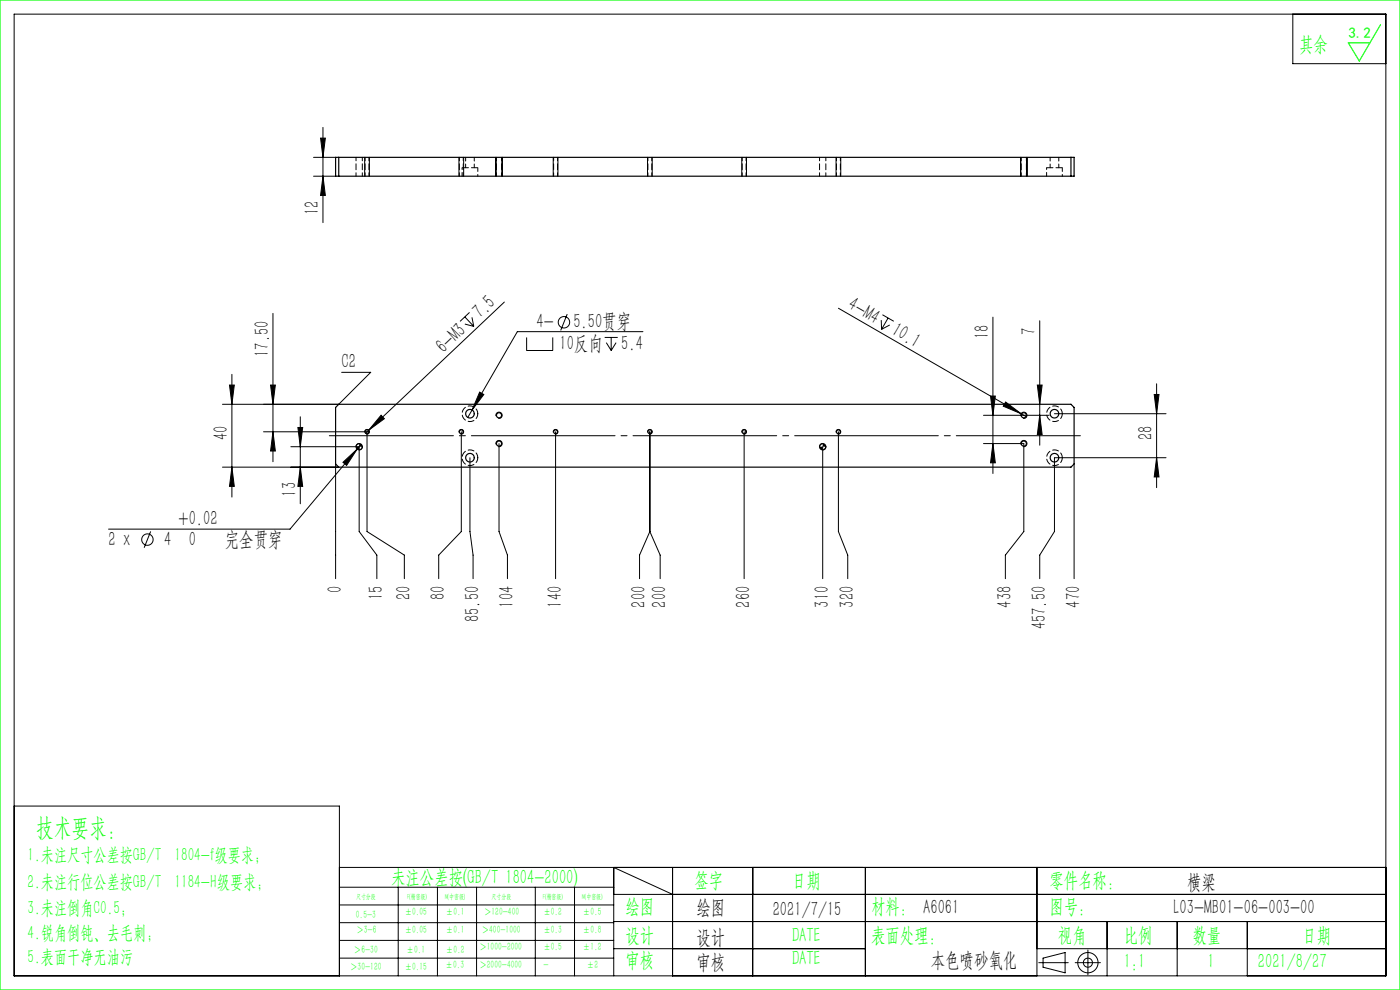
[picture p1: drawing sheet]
<svg xmlns="http://www.w3.org/2000/svg" width="297mm" height="210mm" viewBox="0 0 297 210" stroke-linecap="round" stroke-linejoin="round" font-family="sans-serif">
<g fill="none" stroke="#000" stroke-width=".21">
<path d="M3 3h291v204h-291zM274.3 3v10.5h19.7M66.5 33.4h4.7M66.5 37.4h4.7M68 29.3h1l-.5 4.1zM68.5 27v20.2M68.5 37.4l.5 4.1h-1zM77.4 33.4v4M78.4 33.4v4M97.4 33.4v4M98.4 33.4v4M105.2 33.4v4"/>
<path d="M106.5 33.4v4M117.4 33.4v4M118.4 33.4v4M137.4 33.4v4M138.4 33.4v4M157.4 33.4v4M158.4 33.4v4M177.4 33.4v4M178.4 33.4v4M216.5 33.4v4M217.9 33.4v4M49.2 79.4v26"/>
<path d="M57.9 66.5v31.4M72.5 79h6.1l-6.7 6.8h-24.7M98.6 67.2l1.9 2M98.6 68.7l1.9 .5M99.6 66.3l-2 1.9M100.1 67.3l.4 1.9M107 64.1l-28.8 27.1M111.7 71.6v2.7h5.6v-2.7M120.3 66.6l-1.4 3.5M128.3 71.6h2.7M128.6 72.7l1.1 1.6M129.7 71.6v2.7"/>
<path d="M130.7 72.7l-1 1.6M136.4 70.4h-26.7l-10.5 18.2M177.9 65.4l39.9 23M187 67.9v2M187.2 66.8l2.4 1.4M188.4 67.5l-1.4 2.4M188.8 68.9l-1.8 1M210.6 67.3v33.1M220.6 68v26.4M47.2 99.1h24.7M48.7 81.7h1l-.5 4.1zM49.2 99.1l.5 4.1h-1z"/>
<path d="M55.9 91.6h22v21.2l7.9 5v5M57.4 81.7h1l-.5 4.1zM57.9 91.6l.5 4.1h-1zM61.7 94.8h14.5v18l3.7 5v5M63.2 90.7h1l-.5 4.1zM63.7 88.4v18.5M63.7 99.1l.5 4.1h-1zM71.2 98.4v24.4M72.8 98.1l3-2.8-2.3 3.4zM75.8 95.3l-14.3 16.9h-38.5M76.2 94.1l-.4 .1-.3 .6M76.6 94.2l-.8 1.1"/>
<path d="M76.9 94.8l-.2 .4-.5 .2M77.4 91.7a.5 .5 0 0 1 .4-.6 .5 .5 0 0 1 .6 .5 .5 .5 0 0 1-.7 .5M78.2 91.2l-.7 .7M80.8 88.1l.7 .7-3.3 2.4zM97.4 91.7a.5 .5 0 0 1 .4-.6 .5 .5 0 0 1 .6 .5 .5 .5 0 0 1-.7 .5M97.9 91.6v21.2l-4.8 5v5M99.7 97.1v15.7l.7 5v5M101.8 83.2l.8 .5-2.4 3.3zM105.2 88.3a.67 .67 0 0 1 .6-.9 .67 .67 0 0 1 .7 .8 .67 .67 0 0 1-.8 .5M105.2 94.3a.67 .67 0 0 1 .6-.9 .67 .67 0 0 1 .7 .8 .67 .67 0 0 1-.8 .5M105.9 94.1v18.7l1.8 5v5M117.4 91.7a.5 .5 0 0 1 .4-.6 .5 .5 0 0 1 .6 .5 .5 .5 0 0 1-.7 .5"/>
<path d="M117.9 91.6v31.2M137.4 91.7a.5 .5 0 0 1 .4-.6 .5 .5 0 0 1 .6 .5 .5 .5 0 0 1-.7 .5M137.9 91.6v21.2M157.4 91.7a.5 .5 0 0 1 .4-.6 .5 .5 0 0 1 .6 .5 .5 .5 0 0 1-.7 .5M157.9 91.6v31.2M174.5 94.8v28M174.5 94.1l-.4 .1-.2 .6M175.2 94.8l-.2 .4-.5 .2M177.4 91.7a.5 .5 0 0 1 .4-.6 .5 .5 0 0 1 .6 .5 .5 .5 0 0 1-.7 .5M177.9 91.6v21.2l1.9 5v5M208.6 94.1h8.6v18.7l-3.9 5v5M208.6 88.1h14"/>
<path d="M210.1 84h1l-.5 4.1zM210.6 94.1l.5 4.1h-1zM213.3 85.3l3.3 2.5-3.8-1.6zM216.6 88.3a.67 .67 0 0 1 .5-.9 .67 .67 0 0 1 .8 .7 .67 .67 0 0 1-.9 .6M216.6 94.3a.67 .67 0 0 1 .5-.9 .67 .67 0 0 1 .8 .7 .67 .67 0 0 1-.9 .6M220.1 81.7h1l-.5 4.1zM220.6 88.1l.5 4.1h-1zM223.7 87.8h23.7M227.9 98.4v24.4M244.9 83.7h1l-.5 4.1zM245.4 81.4v22M245.4 97.1l.5 4.1h-1z"/>
<path d="M247.4 97.1h-23.7v15.7l-3.1 5v5M32 112.7l-1.4 3.5M137.9 112.8l-2.2 5v5M137.9 112.8l2.2 5v5M3 171h69v36M72 184h222M72 188.2h58.2M72 192h58.2M72 195.7h58.2M72 199.5h58.2M84.5 188.2v18.8M92.8 188.2v18.8"/>
<path d="M101.1 188.2v18.8M113.6 188.2v18.8M121.9 188.2v18.8M130.2 189.7h163.8M130.2 195.5h163.8M142.7 189.7l-12.5-5.7v23M142.7 184v23M159.7 184v23M183.6 184v23M220 184v23M234.9 195.5v11.5M249.7 195.5v11.5"/>
<path d="M264.6 195.5v11.5M72 203.2h58.2M130.2 201.2h53.4M220 201.2h74M220.4 204.2h6.2M221.3 203.2l4.7-1.1v4.3l-4.7-1.2zM228.1 204.2h5.3M230.8 201.5v5.3"/>
<circle cx="119.6" cy="68.4" r="1.21"/>
<circle cx="31.3" cy="114.5" r="1.21"/>
<circle cx="230.8" cy="204.2" r="2.15"/>
<circle cx="230.8" cy="204.2" r=".96"/>
</g>
<path d="M229.2 92.4h-159.3" fill="none" stroke="#000" stroke-width=".21" stroke-dasharray="30.5 1.3 1.3 1.3" stroke-dashoffset="4.2"/>
<path d="M0 0h297v210h-297zM292.9 5.2l-4.5 7.7-2.4-3.8h4.6" fill="none" stroke="#0f0" stroke-width=".25"/>
<g fill="#000">
<path d="M80.8 88.1l.7 .7-3.3 2.4zM213.3 85.3l3.3 2.5-3.8-1.6z"/>
<path d="M68 29.3h1l-.5 4.1zM68.5 37.4l.5 4.1h-1zM48.7 81.7h1l-.5 4.1zM49.2 99.1l.5 4.1h-1zM244.9 83.7h1l-.5 4.1zM245.4 97.1l.5 4.1h-1zM63.2 90.7h1l-.5 4.1zM63.7 99.1l.5 4.1h-1z"/>
<path d="M57.9 91.6l.5 4.1h-1zM57.4 81.7h1l-.5 4.1zM220.6 88.1l.5 4.1h-1zM220.1 81.7h1l-.5 4.1zM210.6 94.1l.5 4.1h-1zM210.1 84h1l-.5 4.1z"/>
<path d="M75.5 94.8l.2 .4 .5 .2v-.6zM76.2 94.1v.7h.7l-.3-.6zM173.9 94.8l.2 .5 .4 .1v-.6zM174.5 94.1v.7h.7l-.2-.5z"/>
<path d="M101.8 83.2l-1.6 3.8 2.4-3.3zM72.8 98.1l.7 .6 2.3-3.4z"/>
</g>
<g fill="none" stroke="#000" stroke-width=".25">
<path d="M71.2 33.4h156.7v4h-156.7zM71.9 33.4v4M227.2 33.4v4M71.2 86.4l.7-.6h155.3l.7 .6v12l-.7 .7h-155.3l-.7-.7z"/>
<circle cx="76.2" cy="94.8" r=".67"/>
<circle cx="77.9" cy="91.6" r=".42"/>
<circle cx="97.9" cy="91.6" r=".42"/>
<circle cx="99.7" cy="97.1" r=".92"/>
<circle cx="99.7" cy="87.8" r=".92"/>
<circle cx="105.9" cy="94.1" r=".55"/>
<circle cx="105.9" cy="88.1" r=".55"/>
<circle cx="117.9" cy="91.6" r=".42"/>
<circle cx="137.9" cy="91.6" r=".42"/>
<circle cx="157.9" cy="91.6" r=".42"/>
<circle cx="174.5" cy="94.8" r=".67"/>
<circle cx="177.9" cy="91.6" r=".42"/>
<circle cx="217.2" cy="94.1" r=".55"/>
<circle cx="217.2" cy="88.1" r=".55"/>
<circle cx="223.7" cy="97.1" r=".92"/>
<circle cx="223.7" cy="87.8" r=".92"/>
</g>
<path d="M101.4 35.6h-3.4M225.4 35.6h-3.4" fill="none" stroke="#000" stroke-width=".21" stroke-dasharray="1.3 .6" stroke-dashoffset="-.1"/>
<path d="M98 35.6v1.8M101.4 37.4v-1.8M222 35.6v1.8M225.4 37.4v-1.8" fill="none" stroke="#000" stroke-width=".21" stroke-dasharray="1.3 .6" stroke-dashoffset=".9"/>
<g fill="none" stroke="#000" stroke-width=".21" stroke-dasharray="1.3 .6" stroke-dashoffset=".5">
<path d="M75.5 33.4v4M76.9 37.4v-4M77.4 33.4v4M78.3 37.4v-4M97.4 33.4v4M98.3 37.4v-4M98.8 33.4v2.2M100.6 35.6v-2.2M105.3 33.4v4M106.4 37.4v-4M117.4 33.4v4M118.3 37.4v-4"/>
<path d="M137.4 33.4v4M138.3 37.4v-4M157.4 33.4v4M158.3 37.4v-4M173.9 33.4v4M175.2 37.4v-4M177.4 33.4v4M178.3 37.4v-4M216.6 33.4v4M217.7 37.4v-4M222.8 33.4v2.2M224.6 35.6v-2.2"/>
</g>
<path d="M101.4 87.8a1.67 1.67 0 0 1-2.4 1.5 1.67 1.67 0 0 1-.4-2.8 1.67 1.67 0 0 1 2.7 .8l.1 .5M101.4 97.1a1.67 1.67 0 0 1-2.4 1.5 1.67 1.67 0 0 1-.4-2.8 1.67 1.67 0 0 1 2.7 .8l.1 .5M225.4 87.8a1.67 1.67 0 0 1-2.4 1.5 1.67 1.67 0 0 1-.4-2.8 1.67 1.67 0 0 1 2.7 .8l.1 .5M225.4 97.1a1.67 1.67 0 0 1-2.4 1.5 1.67 1.67 0 0 1-.4-2.8 1.67 1.67 0 0 1 2.7 .8l.1 .5" fill="none" stroke="#000" stroke-width=".21" stroke-dasharray="1.3 .6" stroke-dashoffset=".2"/>
<text font-size="5.4" fill="#0f0" x="7.7" y="177.2">技术要求：</text>
<g font-size="4.4" fill="#0f0">
<text x="275.6" y="10.8">其余</text>
<text x="83" y="187.5">未注公差按(GB/T 1804-2000)</text>
<text x="147.3" y="188">签字</text>
<text x="168" y="188">日期</text>
<text x="222.6" y="188">零件名称：</text>
<text x="132.7" y="193.6">绘图</text>
<text x="184.8" y="193.6">材料： A6061</text>
<text x="222.6" y="193.6">图号：</text>
<text x="132.7" y="199.8">设计</text>
<text x="168" y="199.8">DATE</text>
<text x="184.8" y="199.8">表面处理：</text>
<text x="224.4" y="199.8">视角</text>
<text x="238.4" y="199.8">比例</text>
<text x="253" y="199.8">数量</text>
<text x="276.3" y="199.8">日期</text>
<text x="132.7" y="205.1">审核</text>
<text x="168" y="204.6">DATE</text>
<text x="238.4" y="205.3">1:1</text>
<text x="256.2" y="205.3">1</text>
<text x="266.9" y="205.3">2021/8/27</text>
</g>
<g font-size="4.4">
<text x="67.6" y="45.7" transform="rotate(-90 67.6 45.7)">12</text>
<text x="179.6" y="65.4" transform="rotate(30 179.6 65.4)">4-M4</text>
<text x="101.9" y="67.7" transform="rotate(-43 101.9 67.7)">7.5</text>
<text x="113.8" y="69.7">4-</text>
<text x="121.6" y="69.7">5.50贯穿</text>
<text x="188.9" y="70.8" transform="rotate(30 188.9 70.8)">10.1</text>
<text x="209.8" y="71.9" transform="rotate(-90 209.8 71.9)">18</text>
<text x="219.7" y="71.1" transform="rotate(-90 219.7 71.1)">7</text>
<text x="57" y="75.7" transform="rotate(-90 57 75.7)">17.50</text>
<text x="94.1" y="75" transform="rotate(-43 94.1 75)">6-M3</text>
<text x="118.7" y="74.2">10反向</text>
<text x="131.8" y="74.2">5.4</text>
<text x="72.5" y="78.1">C2</text>
<text x="48.3" y="93.4" transform="rotate(-90 48.3 93.4)">40</text>
<text x="244.5" y="93.4" transform="rotate(-90 244.5 93.4)">28</text>
<text x="62.8" y="105.3" transform="rotate(-90 62.8 105.3)">13</text>
<text x="37.9" y="111.4">+0.02</text>
<text x="23" y="115.8">2 x</text>
<text x="34.8" y="115.8">4</text>
<text x="40" y="115.7">0</text>
<text x="47.7" y="115.8">完全贯穿</text>
<text x="72.5" y="125.8" transform="rotate(-90 72.5 125.8)">0</text>
<text x="81.2" y="127.4" transform="rotate(-90 81.2 127.4)">15</text>
<text x="87.1" y="127.4" transform="rotate(-90 87.1 127.4)">20</text>
<text x="94.4" y="127.3" transform="rotate(-90 94.4 127.3)">80</text>
<text x="101.7" y="132" transform="rotate(-90 101.7 132)">85.50</text>
<text x="108.9" y="128.9" transform="rotate(-90 108.9 128.9)">104</text>
<text x="119.2" y="128.9" transform="rotate(-90 119.2 128.9)">140</text>
<text x="137" y="128.9" transform="rotate(-90 137 128.9)">200</text>
<text x="141.3" y="128.9" transform="rotate(-90 141.3 128.9)">200</text>
<text x="159.2" y="128.9" transform="rotate(-90 159.2 128.9)">260</text>
<text x="175.8" y="128.9" transform="rotate(-90 175.8 128.9)">310</text>
<text x="181.1" y="128.9" transform="rotate(-90 181.1 128.9)">320</text>
<text x="214.6" y="128.9" transform="rotate(-90 214.6 128.9)">438</text>
<text x="229.1" y="128.9" transform="rotate(-90 229.1 128.9)">470</text>
<text x="221.9" y="133.5" transform="rotate(-90 221.9 133.5)">457.50</text>
<text x="251.8" y="188.6">横梁</text>
<text x="147.8" y="194">绘图</text>
<text x="163.9" y="194.3">2021/7/15</text>
<text x="249" y="194">L03-MB01-06-003-00</text>
<text x="147.8" y="200.2">设计</text>
<text x="147.8" y="205.5">审核</text>
<text x="197.5" y="205">本色喷砂氧化</text>
</g>
<g font-size="4" fill="#0f0">
<text x="5.9" y="182.6">1.未注尺寸公差按GB/T 1804-f级要求；</text>
<text x="5.9" y="188.4">2.未注行位公差按GB/T 1184-H级要求；</text>
<text x="5.9" y="193.9">3.未注倒角C0.5；</text>
<text x="5.9" y="199.2">4.锐角倒钝、去毛刺；</text>
<text x="5.9" y="204.2">5.表面干净无油污</text>
</g>
<text font-size="3.2" fill="#0f0" x="286.1" y="8">3.2</text>
<g font-size="2.3" fill="#0f0">
<text x="75.5" y="194.7">0.5-3</text>
<text x="75.6" y="198">＞3-6</text>
<text x="85.9" y="194.2">±0.05</text>
<text x="85.9" y="198">±0.05</text>
<text x="94.6" y="194.2">±0.1</text>
<text x="94.6" y="198">±0.1</text>
<text x="102.2" y="198">＞400-1000</text>
<text x="102.7" y="194.2">＞120-400</text>
<text x="115.3" y="194.2">±0.2</text>
<text x="115.3" y="198">±0.3</text>
<text x="123.7" y="194.2">±0.5</text>
<text x="123.7" y="198">±0.8</text>
<text x="75.1" y="202.2">＞6-30</text>
<text x="86.3" y="202.2">±0.1</text>
<text x="94.6" y="202.2">±0.2</text>
<text x="101.7" y="201.6">＞1000-2000</text>
<text x="115.3" y="201.6">±0.5</text>
<text x="123.7" y="201.6">±1.2</text>
<text x="74.3" y="205.8">＞30-120</text>
<text x="85.9" y="205.8">±0.15</text>
<text x="94.5" y="205.4">±0.3</text>
<text x="101.7" y="205.4">＞2000-4000</text>
<text x="115.3" y="205.4">-</text>
<text x="124.5" y="205.4">±2</text>
</g>
<g font-size="1.5" fill="#0f0">
<text x="75.5" y="190.6">尺寸分段</text>
<text x="86.4" y="190.6">F(精密级)</text>
<text x="94.4" y="190.6">M(中密级)</text>
<text x="104.3" y="190.6">尺寸分段</text>
<text x="115.2" y="190.6">F(精密级)</text>
<text x="123.5" y="190.6">M(中密级)</text>
</g>
</svg>
